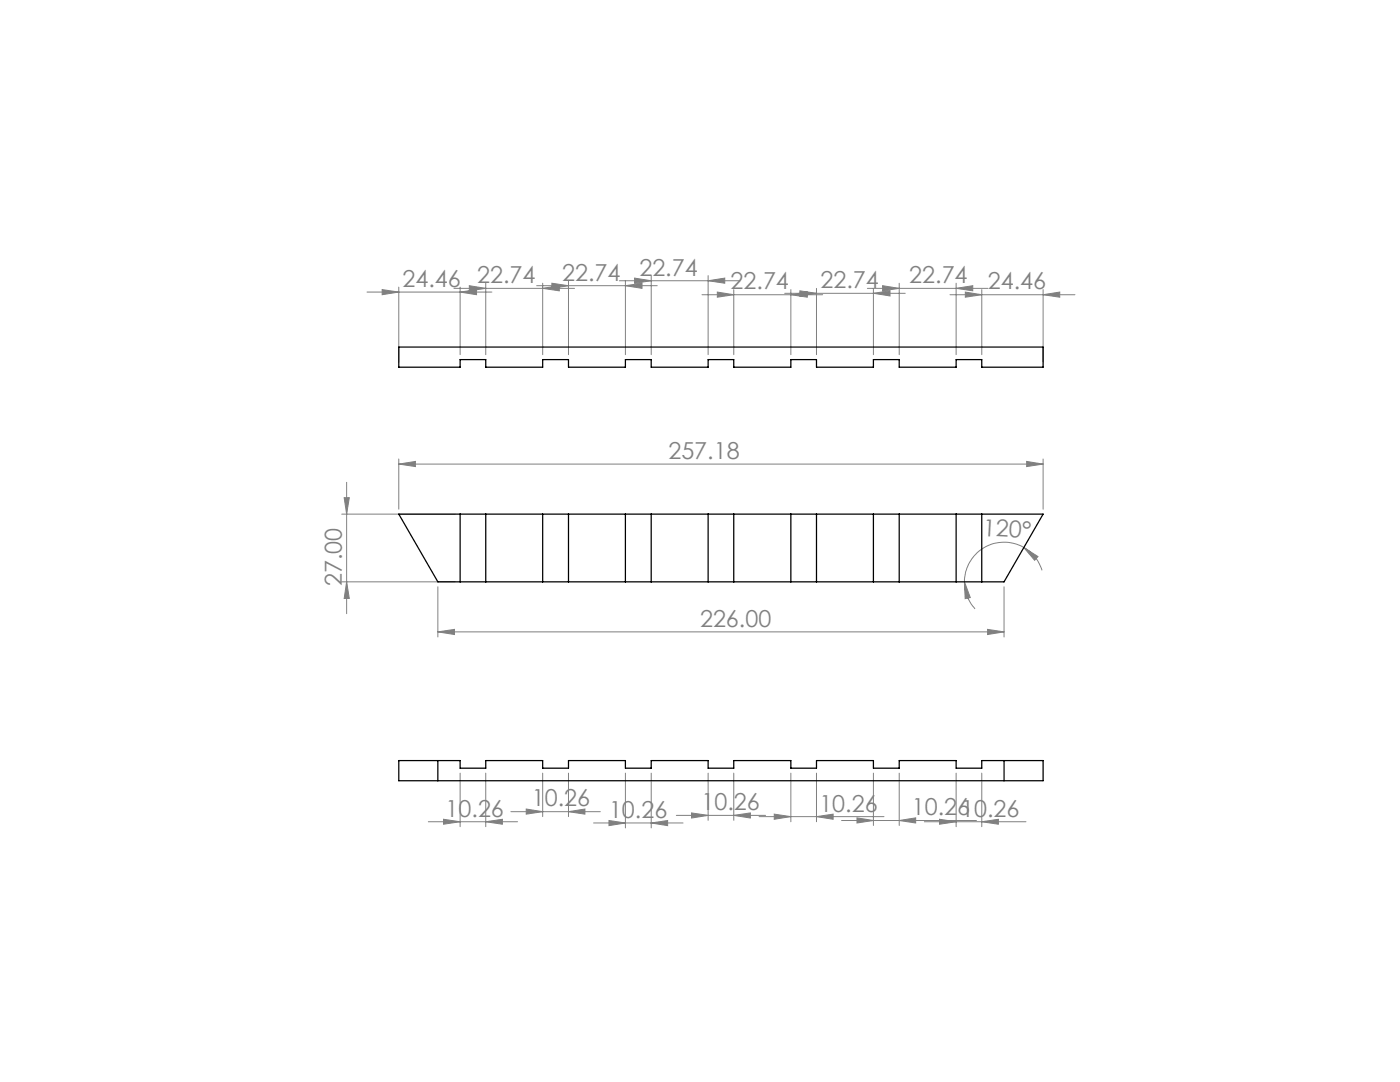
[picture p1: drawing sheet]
<svg xmlns="http://www.w3.org/2000/svg" width="279mm" height="216mm" viewBox="0 0 279 216" stroke-linecap="round" stroke-linejoin="round" font-family="sans-serif">
<g fill="none" stroke="#808080" stroke-width=".2">
<path d="M73.2 58.3h25M76.3 57.8l3.3 .5-3.3 .5zM79.6 57.3v14.9M90.6 57.5h24.1M91.8 58.3l3.3-.5v1zM91.8 57.3v13.5M93.7 57l3.2 .5-3.2 .5zM96.9 56.5v14.3M107.1 57h24.1M108.3 57.5l3.3-.5v1zM108.3 56.5v14.3M110.1 56.5l3.4 .5-3.4 .5z"/>
<path d="M113.5 56v14.8M123.6 56h24.1M124.8 57l3.3-.5v1zM124.8 56v14.8M126.6 55.5l3.4 .5-3.4 .5zM130 55v15.8M140.1 58.8h24.1M141.3 56l3.3-.5v1zM141.3 55v15.8M143.2 58.3l3.2 .5-3.2 .5zM146.4 57.8v13M156.6 58.5h24.1"/>
<path d="M157.8 58.8l3.3-.5v1zM157.8 57.8v13M159.6 58l3.3 .5-3.3 .6zM162.9 57.5v13.3M173.1 57.5h24.1M174.3 58.5l3.3-.5v1.1zM174.3 57.5v13.3M176.1 57l3.4 .5-3.4 .5zM179.5 56.5v14.3M189.6 58.8h24.9M190.8 57.5l3.3-.5v1zM190.8 56.5v14.3"/>
<path d="M192.7 58.3l3.2 .5-3.2 .5zM195.9 57.8v13M208.2 58.8l3.3-.5v1zM208.2 57.8v14.4M68.7 99.3h1l-.5 3.3zM69.2 96.2v26.2M79.6 92.6l3.3-.5v1zM79.6 91.6v10M79.6 92.6h128.6M204.9 92.1l3.3 .5-3.3 .5zM208.2 91.6v10M68.2 102.6h22.6"/>
<path d="M68.2 116.1h22.6M69.2 116.1l.5 3.3h-1zM87.4 117.1v10M192.5 116.1l1.1 3.1-1 .3zM192.5 116.1a8.2 8.2 0 0 0 2.1 5.4M200.4 117.1v10M204.3 109.3l2.9 1.8-.7 .7zM204.3 109.3a7.9 7.9 0 0 0-11.8 6.8M204.3 109.3a7.9 7.9 0 0 1 3.7 4.5M87.4 126.1l3.3-.5v1zM87.4 126.1h113M197.1 125.6l3.3 .5-3.3 .5z"/>
<path d="M91.8 154.3v10.7M96.9 154.3v10.7M108.3 154.3v8.6M113.5 154.3v8.6M124.8 154.3v10.9M130 154.3v10.9M141.3 154.3v9.4M146.4 154.3v9.4M157.8 154.3v9.7M162.9 154.3v9.7M174.3 154.3v10.4M179.5 154.3v10.4"/>
<path d="M190.8 154.3v10.7M195.9 154.3v10.7M85.5 164h17.8M88.5 163.5l3.3 .5-3.3 .5zM96.9 164l3.4-.5v1zM102 162h17.8M105 161.4l3.3 .6-3.3 .5zM113.5 162l3.2-.6v1.1zM118.5 164.2h17.8M121.5 163.7l3.3 .5-3.3 .5zM130 164.2l3.2-.5v1zM135 162.7h17.8"/>
<path d="M138 162.2l3.3 .5-3.3 .5zM146.4 162.7l3.4-.5v1zM151.5 162.9h24.9M154.5 162.5l3.3 .4-3.3 .6zM162.9 162.9l3.4-.4v1zM168 163.7h26.9M171 163.2l3.3 .5-3.3 .5zM179.5 163.7l3.2-.5v1zM184.5 164h20.3M187.5 163.5l3.3 .5-3.3 .5zM195.9 164l3.3-.5v1z"/>
</g>
<g fill="#808080">
<path d="M204.3 109.3l2.9 1.8-.7 .7zM192.5 116.1l1.1 3.1-1 .3z"/>
<path d="M91.8 58.3l3.3-.5v1zM76.3 57.8l3.3 .5-3.3 .5zM108.3 57.5l3.3-.5v1zM93.7 57l3.2 .5-3.2 .5zM124.8 57l3.3-.5v1zM110.1 56.5l3.4 .5-3.4 .5zM141.3 56l3.3-.5v1zM126.6 55.5l3.4 .5-3.4 .5zM157.8 58.8l3.3-.5v1zM143.2 58.3l3.2 .5-3.2 .5zM174.3 58.5l3.3-.5v1.1zM159.6 58l3.3 .5-3.3 .6zM190.8 57.5l3.3-.5v1zM176.1 57l3.4 .5-3.4 .5zM208.2 58.8l3.3-.5v1zM192.7 58.3l3.2 .5-3.2 .5z"/>
<path d="M87.4 126.1l3.3-.5v1zM197.1 125.6l3.3 .5-3.3 .5zM88.5 163.5l3.3 .5-3.3 .5zM96.9 164l3.4-.5v1zM105 161.4l3.3 .6-3.3 .5zM113.5 162l3.2-.6v1.1zM121.5 163.7l3.3 .5-3.3 .5zM130 164.2l3.2-.5v1zM138 162.2l3.3 .5-3.3 .5zM146.4 162.7l3.4-.5v1zM154.5 162.5l3.3 .4-3.3 .6zM162.9 162.9l3.4-.4v1zM171 163.2l3.3 .5-3.3 .5zM179.5 163.7l3.2-.5v1zM187.5 163.5l3.3 .5-3.3 .5zM195.9 164l3.3-.5v1z"/>
<path d="M68.7 99.3h1l-.5 3.3zM69.2 116.1l.5 3.3h-1z"/>
<path d="M79.6 92.6l3.3-.5v1zM204.9 92.1l3.3 .5-3.3 .5z"/>
</g>
<g fill="none" stroke="#000" stroke-width=".25">
<path d="M79.6 69.3h128.6v4h-12.3v-1.5h-5.1v1.5h-11.3v-1.5h-5.2v1.5h-11.4v-1.5h-5.1v1.5h-11.4v-1.5h-5.1v1.5h-11.3v-1.5h-5.2v1.5h-11.3v-1.5h-5.2v1.5h-11.4v-1.5h-5.1v1.5h-12.2zM79.6 102.6h128.6l-7.8 13.5h-113zM91.8 102.6v13.5M96.9 102.6v13.5M108.3 102.6v13.5M113.5 102.6v13.5M124.8 102.6v13.5M130 102.6v13.5M141.3 102.6v13.5M146.4 102.6v13.5M157.8 102.6v13.5M162.9 102.6v13.5"/>
<path d="M174.3 102.6v13.5M179.5 102.6v13.5M190.8 102.6v13.5M195.9 102.6v13.5M79.6 151.8h12.2v1.5h5.1v-1.5h11.4v1.5h5.2v-1.5h11.3v1.5h5.2v-1.5h11.3v1.5h5.1v-1.5h11.4v1.5h5.1v-1.5h11.4v1.5h5.2v-1.5h11.3v1.5h5.1v-1.5h12.3v4h-128.6zM87.4 151.8v4M200.4 151.8v4"/>
</g>
<g font-size="4.7" fill="#808080">
<text x="80.3" y="57.3">24.46</text>
<text x="95.2" y="56.5">22.74</text>
<text x="112.2" y="56">22.74</text>
<text x="127.6" y="55">22.74</text>
<text x="145.8" y="57.8">22.74</text>
<text x="163.8" y="57.5">22.74</text>
<text x="181.5" y="56.5">22.74</text>
<text x="197.1" y="57.8">24.46</text>
<text x="133.4" y="91.6">257.18</text>
<text x="196.1" y="106.9" transform="rotate(3 196.1 106.9)">120°</text>
<text x="68.2" y="116.9" transform="rotate(-90 68.2 116.9)">27.00</text>
<text x="139.7" y="125.1">226.00</text>
<text x="106.1" y="160.9">10.26</text>
<text x="140" y="161.7">10.26</text>
<text x="163.5" y="161.9">10.26</text>
<text x="88.9" y="162.9">10.26</text>
<text x="121.5" y="163.2">10.26</text>
<text x="182" y="162.7">10.2610.26</text>
</g>
</svg>
